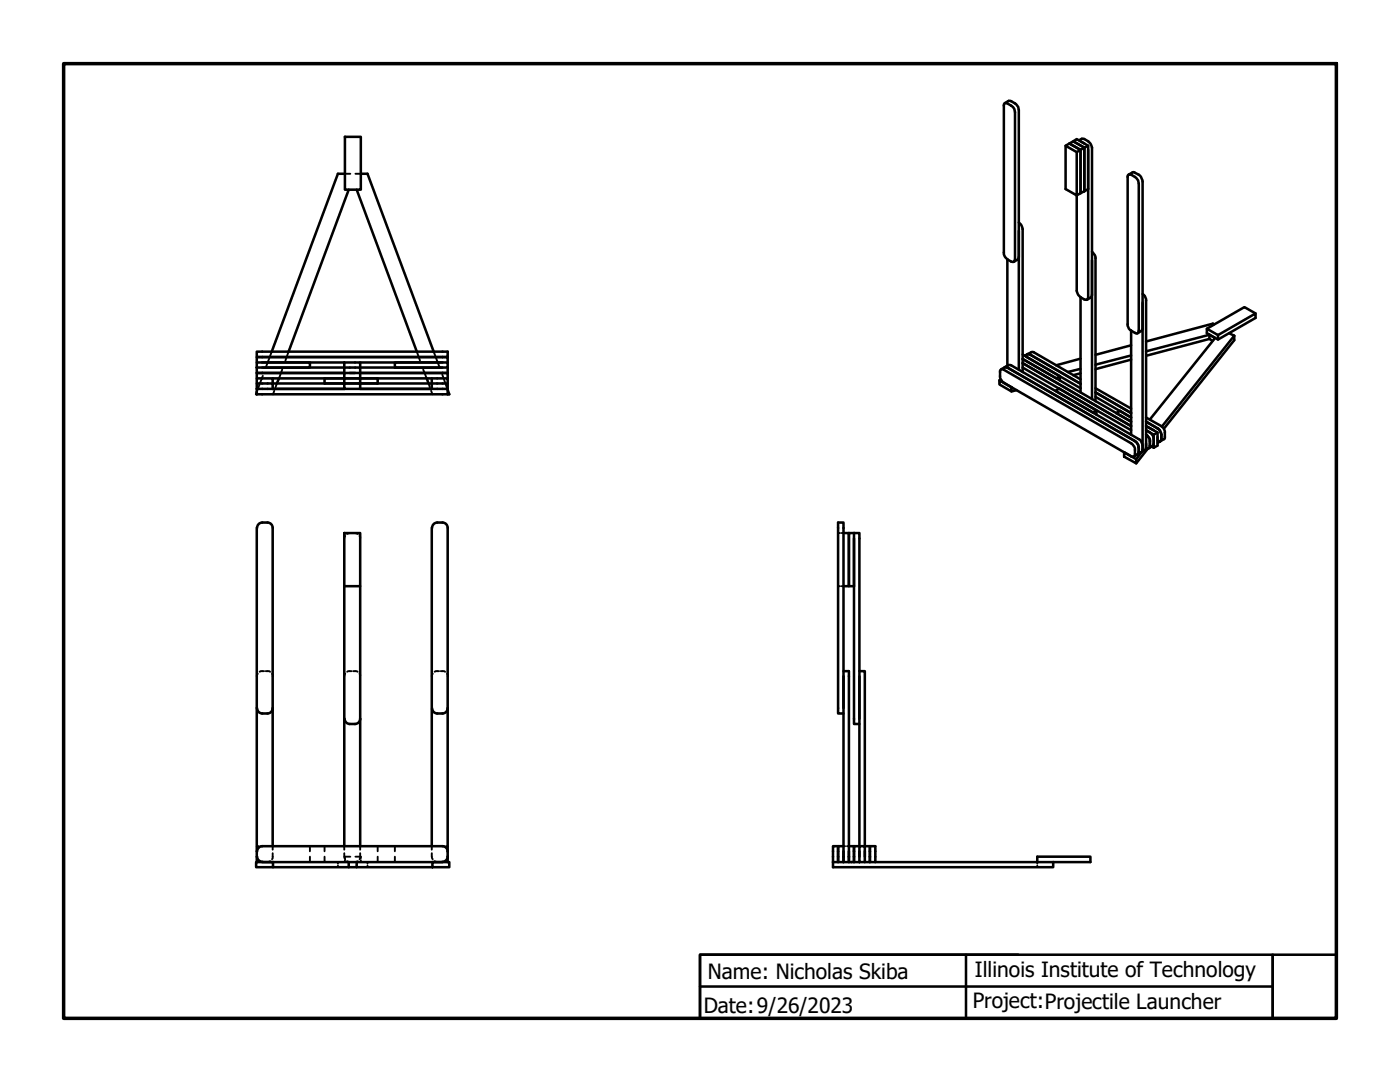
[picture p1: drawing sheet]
<svg xmlns="http://www.w3.org/2000/svg" width="279mm" height="216mm" viewBox="0 0 279 216" stroke-linecap="round" stroke-linejoin="round" font-family="sans-serif">
<!-- layer: Hidden (ANSI) -->
<g fill="none" stroke="#000" stroke-width=".38">
<path d="M68.8 34.7h1.1M70.9 34.7h1.1M52.5 75l-1.3 3.2M54.2 70.2l-1.2 3.2M54.7 78l-.2 .7M55.2 76.5l-.2 .8M56.3 73.7l-.6 1.8M57.6 70.2l-.6 1.7M83.2 70.2l.6 1.7M84.5 73.7l.7 1.8M85.5 76.5l.3 .8M86 78l.3 .7"/>
<path d="M86.6 70.2l1.1 3M88.3 74.7l1 3.1M68.9 106.9l-.2 .5M69.8 106.4l-.5 .2M70.9 106.4l.5 .2M71.8 106.9l.1 .5M167.3 117h.3M167.3 106.4h.3M168 117h.3M168 106.4h.3M51.4 134.4l-.2 .5M52.7 133.9l-.9 .1"/>
<path d="M53 133.9l.9 .1M54.3 134.4l.1 .5M68.9 134.4l-.2 .5M70.2 133.9l-.9 .1M70.5 133.9l.9 .1M71.8 134.4l.1 .5M86.4 134.4l-.2 .5M87.6 133.9l-.9 .1M87.9 133.9l.9 .1M89.2 134.4l.1 .5M51.2 168.8h.4M52 168.8h.3"/>
<path d="M53.9 171.8l-.5 .2M54.4 170.2v1.1l-.1 .1M54.4 168.8v.7M61.8 168.8v1.1M61.8 170.9v1.1M64.8 168.8v1.1M64.8 170.9v1.1M67.4 172v.3M67.4 172.7v.3M68.7 170.2v.7l.2 .5M68.7 168.8v.7M68.8 171.6v.4"/>
<path d="M69.3 171.8l.5 .2M69.9 170.9h-1.1v.4M70.9 170.9h1.1v.4M71.4 171.8l-.5 .2M71.9 170.2v1.1l-.1 .1M71.9 168.8v.7M72 171.6v.4M73.3 172v.3M73.3 172.7v.3M75.4 168.8v1.1M75.4 170.9v1.1M78.8 168.8v1.1"/>
<path d="M78.8 170.9v1.1M86.2 170.2v.7l.2 .5M86.2 168.8v.7M86.7 171.8l.5 .2M88.3 168.8h.3M89 168.8h.3M168.3 168.8h.4M169 168.8h.4M207 172v.3M207 172.7v.3"/>
</g>
<!-- layer: Visible (ANSI) -->
<g fill="none" stroke="#000" stroke-width=".51">
<path d="M68.8 27.3h3.2v10.5h-3.2zM68.8 34.7h-1.4l-13.2 35.5M69.6 37.8l-12 32.4M71.2 37.8l12 32.4M72 34.7h1.3l13.3 35.5M200.5 20.6h.1a2.1 2.1 0 0 1 2 1.8v29.4l-.2 .4-.2 .1a2.08 2.08 0 0 1-1.9-1.9v-29.6zM200.5 20.6l.9-.5a2.29 2.29 0 0 1 1.9 1.6v52.1M212.7 29.1l.7-.5 2.2 1.3v8.6l-.7 .5v19l.3 .9 .4 .4M213.4 28.6l.8-.4 2.2 1.3v8.7l-.8 .3v-8.6zM214.2 28.2l.7-.5 2.3 1.4v8.6l-.8 .5v-8.7zM215.3 28l.7-.3a2.29 2.29 0 0 1 1.9 1.5v50.4M215.6 28.2l.8 .4"/>
<path d="M217.2 29.9v29.4l-.2 .5h-.1h-.5l-.8-.5M217.2 29.1l-2.3 1.3v8.6l-2.2-1.3v-8.6l2.2 1.3M225 35.1a.45 .45 0 0 1 .7-.2 2.1 2.1 0 0 1 1.6 1.7v29.4a.46 .46 0 0 1-.5 .5l-.3-.1a1.76 1.76 0 0 1-1.5-1.7zM225.2 34.9l.9-.5a2.08 2.08 0 0 1 1.9 1.8v53.6l-.2 .4M201 51.8v21.2M203.3 44.4l.5 .4 .3 .9v28.5M203.3 51.3l-.2 .5-.7 .4M215.6 59.3v19M217.9 58.9l-.2 .5-.8 .4M217.9 50.2l.7 1v28.9M228 58.7a1.31 1.31 0 0 1 .7 1.2v29.6l-.2 .3M51.2 76.5v-1h3.2v1h14.3"/>
<path d="M51.2 77.6v-1.1h3.2v1.1M51.2 72.3h10.6v1h-10.6zM51.2 78.2l-.1 .5h.1M51.2 77.6v1.1M51.2 77.6h17.5M52.3 71.2h-1.1v1.1M52.3 71.2h-1.1v-1h38.1v1h-1M52.3 73.3h19.6v1.1h17.4v-1.1M52.3 74.4h-1.1v1.1M52.3 72.3h16.4M52.3 71.2h36M54.4 75.5h14.3"/>
<path d="M55.7 75.5l-.5 1M64.8 75.5v1M68.7 72.3h3.2v1h16.4M68.7 75.5h3.2v1h-3.2zM68.7 74.4h3.2v1.1h-3.2zM68.7 76.5h3.2v1.1h-3.2zM68.7 72.3v2.1h-17.5v-1.1M69.8 74.4h1.1M71.9 76.5h17.4v1.1M71.9 72.3h16.4M71.9 75.5h14.3M71.9 77.6h14.3"/>
<path d="M75.4 75.5v1M78.8 72.3h10.5v1h-10.5zM85.2 75.5l.3 1M88.3 71.2h1v1.1M88.3 74.4h1v1.1M89.3 76.5v-1h-3.1v2.1h3.1M89.3 77.6v1.1M89.3 77.8l.4 .9h-38.5M199.5 75.9l2.4 1.4v.8l-2.4-1.4zM199.7 73.8l.2-.1 .4 .1 25.4 14.7a2.02 2.02 0 0 1 .7 2.6h-.7l-25.4-14.7a2.02 2.02 0 0 1-.6-2.6zM199.8 73.7l1.5-.9 .5 .1 25.7 14.9 .5 1.1M199.8 75.8l-.3 .1"/>
<path d="M200.5 73.3h.5l25.5 14.7a2.18 2.18 0 0 1 .6 2.6l-.1 .1M202.9 77.9l-1 .2M204.1 70.7l7.4 4.4v.8M204.1 72.5l21.6 12.5M204.1 73.3l21.6 12.6M204.8 71.2l10.8 6.3M205 70.7h.5l10.1 5.9M205 70.7l.9-.5 .4 .1 9.3 5.4M205 70.7l-.5 .3M211.5 75.1l-.7 .4-6.7-3.9 21.6 12.5-2.9-1.7 .7-.4 2.2 1.3-7.1-4.1M215.6 71.6l-4.8 1.3M215.6 73.6l-2.5 .6"/>
<path d="M215.6 74.5l-1.4 .4M218.6 78.3l7.1 4.1M218.6 77.5l7.1 4M225.7 66v20.7M225.7 68.9l-7.1 1.9M225.7 70.9l-7.1 1.9M225.7 71.8l-7.1 1.9M228 65.6l-.2 .4-.8 .5M241.4 66.8l1.1 .6-13 16.3M241.4 66.8v.8l.6 .4M241.4 66.8l-12.7 3.3M241.4 67.6l-12.7 3.4"/>
<path d="M242.3 64.7l-.2-.1-13.4 3.5M243.1 66.9v.9M245.3 66.5l1 .5M246.3 67l-14.4 18.1M246.3 67v.9l-14 17.6M250.6 62.5l-2.3-1.2-7.4 4.3v.9l2.2 1.3 7.5-4.4v-.9l-7.5 4.4-2.2-1.3M218.8 81.9l-.7 .4-7.5-4.3 .8-.5 7.4 4.4v.8M224.3 90.2l2.5 1.4v.9l-2.5-1.4zM227 90.7l-.7 .4M227.8 90.2l-1 1.4M228.5 89.8l-1.5 .9M228.7 84.1l2.8 1.8a2.43 2.43 0 0 1 .1 2l-.1 .2"/>
<path d="M228.7 83.3l3.1 1.7a2.14 2.14 0 0 1 .7 2.4l-.1 .2-.9 .5M228.7 86.7l.5 .5a2.61 2.61 0 0 1 .2 2.1l-.1 .1M228.7 85.9l1.6 .8M229.1 89.5l-2.3 3M229.3 89.4l-.8 .4M229.5 86.3a2.18 2.18 0 0 1 .6 2.5l-.8 .6M230.3 85.9l-1.6-.9 2.3 1.3v2.6l-.7 .4M230.3 86.7v2.6l-.5-.2M231 87.2v.8M231 86.3l-.7 .4M231.5 88.1l-.5 .3M51.2 105.3v66.7"/>
<path d="M51.3 105.3a1.05 1.05 0 0 1 1.1-1h1a1.05 1.05 0 0 1 1 1v63.5M68.7 106.4h3.2v10.6h-3.2zM68.7 117v51.8M71.9 117v51.8M86.2 105.3v63.5M86.2 105.3a1.05 1.05 0 0 1 1-1h1.1a1.05 1.05 0 0 1 1 1v66.7M168.3 106.4h1.1v10.6h-1.1M170.4 106.4h1.1v62.4h-1.1v1.1M170.4 106.4v38.1h1.1M170.4 106.4h-1v10.6h1M168.3 133.9h1.1v38.1M171.5 133.9h1.1v34.9h1v3.2h1.1v-3.2h-1.1v1.1"/>
<path d="M51.3 141.3a1.05 1.05 0 0 0 1.1 1.1h1a1.05 1.05 0 0 0 1-1.1M68.8 143.4a1.05 1.05 0 0 0 1 1.1h1a1.05 1.05 0 0 0 1.1-1.1M86.2 141.3a1.05 1.05 0 0 0 1 1.1h1.1a1.05 1.05 0 0 0 1-1.1M168.3 142.4h-1v-38.1h1v67.7M51.1 172h3.4v1h-3.4zM51.3 170.9a1.05 1.05 0 0 0 1.1 1.1M51.3 169.9a1.05 1.05 0 0 1 1-1.1h36a1.05 1.05 0 0 1 1 1.1M52.3 172h36M69.6 172v1h-15.1M71.2 172v1h-1.6M71.2 173h15.1M86.3 172h3.4v1h-3.4z"/>
<path d="M89.3 170.9a1.05 1.05 0 0 1-1 1.1M167.3 172v-3.2h-1.1v4.2h44v-1M168.3 168.8h-1v1.1M169.4 168.8h1v3.2h1.1M170.4 170.9v1.1h-4.2M171.5 168.8h1.1v3.2h-1.1zM171.5 169.9v1M172.6 169.9v1M173.6 170.9v1.1h-1M174.7 172h42.9v-1.1h-10.6v1.1"/>
</g>
<!-- layer: Border (ANSI) -->
<path d="M12.7 12.7h254v190.5h-254z" fill="none" stroke="#000" stroke-width=".7"/>
<!-- layer: Title (ANSI) -->
<path d="M139.7 190.5h114.3v12.7h-114.3zM139.7 196.8h114.3M192.8 190.5v12.7M203.2 190.5h-63.5v12.7h57.1M254 190.5h12.7v12.7h-12.7z" fill="none" stroke="#000" stroke-width=".51"/>
<g font-size="4.2">
<text x="141.3" y="195.3">Name: Nicholas Skiba</text>
<text x="194.6" y="194.9">Illinois Institute of Technology</text>
<text x="140.5" y="202.1">Date:9/26/2023</text>
<text x="194.1" y="201.2">Project:Projectile Launcher</text>
</g>
</svg>
